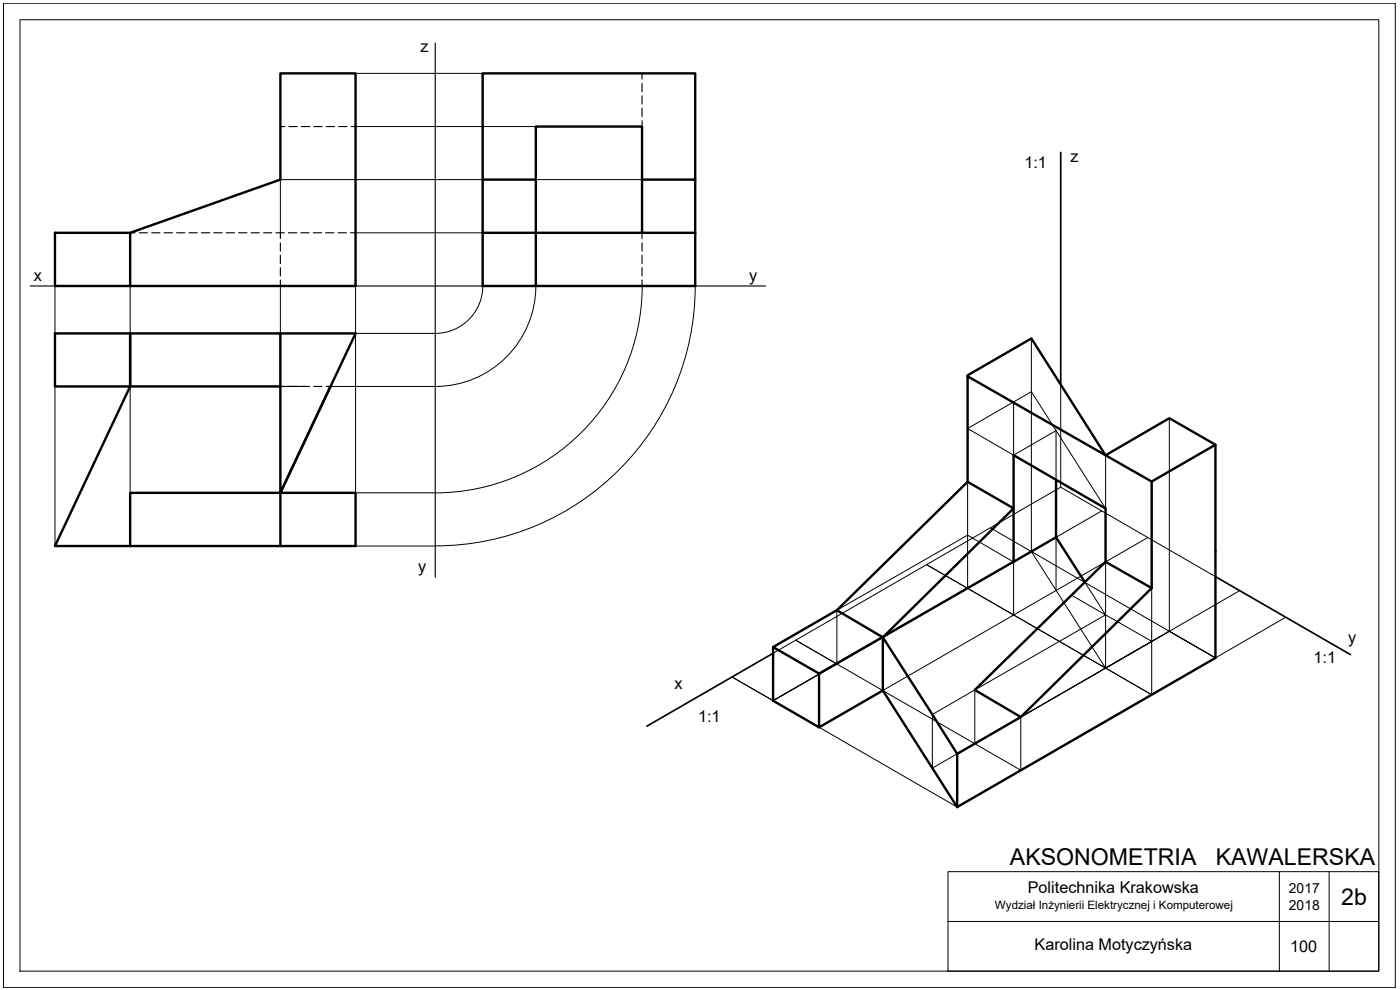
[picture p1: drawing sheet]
<svg xmlns="http://www.w3.org/2000/svg" width="420mm" height="297mm" viewBox="0 0 420 297" stroke-linecap="round" stroke-linejoin="round" font-family="sans-serif">
<!-- layer: 0 -->
<path d="M1 1h417.7v295.3h-417.7zM6 5.9h407.8v285.5h-407.8zM284.5 261.5h129.3v29.9h-129.3zM284.5 276.5h129.3M383.9 261.5v29.9M398.9 261.5v29.9" fill="none" stroke="#000" stroke-width=".3"/>
<!-- layer: RZUTY -->
<g fill="none" stroke="#000" stroke-width=".34">
<path d="M130.6 13v160.2M84.1 38h1.4M86.7 38h2.5M90.5 38h2.4M94.2 38h2.5M97.9 38h2.5M101.6 38h2.5M105.4 38h1.3M192.7 22v1.7M192.7 25v2.5M192.7 28.7v2.5M192.7 32.5v2.5"/>
<path d="M192.7 36.2v1.8M39.1 69.9h1.4M41.8 69.9h2.5M45.5 69.9h2.5M49.3 69.9h2.5M53 69.9h2.5M56.7 69.9h2.5M60.4 69.9h2.5M64.2 69.9h2.5M67.9 69.9h2.5M71.6 69.9h2.5M75.4 69.9h2.4"/>
<path d="M79.1 69.9h2.5M82.8 69.9h2.5M84.1 69.9v1.7M84.1 72.9v2.5M84.1 76.6v2.5M86.6 69.9h2.5M90.3 69.9h2.5M94 69.9h2.5M97.7 69.9h2.5M101.5 69.9h2.5M105.2 69.9h1.5M192.7 69.9v1.7"/>
<path d="M192.7 72.9v2.5M192.7 76.6v2.5M9.1 85.8h220.6M84.1 80.3v2.5M84.1 84v1.8M192.7 80.3v2.5M192.7 84v1.8M84.1 100v16h1.4M86.7 116h2.5M90.4 116h2.5M94.2 116h2.4M97.9 116h1.3"/>
</g>
<g fill="none" stroke="#000" stroke-width=".3">
<path d="M106.7 22h38.2M106.7 38h54.1M192.7 53.9h-108.6v16M39.1 69.9h-22.6v30.1M106.7 69.9h38.2M39.1 85.8v62.1M84.1 85.8v62.1h-22.5M144.9 85.8a14.2 14.2 0 0 1-14.3 14.2h-23.9v-14.2M160.8 85.8a30.2 30.2 0 0 1-30.2 30.2h-31.4M192.7 85.8a62.1 62.1 0 0 1-62.1 62.1h-23.9v-47.9M208.6 85.8a78 78 0 0 1-78 78M16.5 116v47.8"/>
<path d="M17.9 116h21.2M39.1 116h52.6h-52.6M39.1 100h.1M61.6 147.9h22.5h-22.5M61.6 147.9h-22.5v15.9h91.5"/>
</g>
<path d="M144.9 22h63.7v63.8h-63.7zM144.9 53.9h15.9M192.7 53.9h15.9M16.5 69.9h22.6l45-16v-31.9h22.6v63.8h-90.2zM39.1 69.9v15.9M144.9 69.9h15.9v15.9M192.7 69.9v-31.9h-31.9v31.9h47.8M39.1 116l-22.6 47.8h90.2v-15.9h-22.6v15.9M39.1 116v-16v16h-22.6v-16h90.2l-22.6 47.9h-45v15.9M39.1 116h45M84.1 100v47.9l15.1-31.9" fill="none" stroke="#000" stroke-width=".72"/>
<!-- layer: IZOMETRIA -->
<path d="M318.3 45.7v69.7M364.8 173l40.5 23.4M232 196l-37.9 21.9" fill="none" stroke="#000" stroke-width=".51"/>
<g fill="none" stroke="#000" stroke-width=".3">
<path d="M309.5 101.6v63.9l22.3 34.9M318.3 115.4v30.8l46.5 26.8M304.2 136.6l-13.8-8 19.1-11.1 22.3 35.1v-16M304.2 136.6l12.7-7.4v14.8M304.2 120.8v15.8M350.9 125.5v63.9M290.4 144.6v31.9M297.2 158.4l67.6 39M318.3 146.2l-86.3 49.8M330.7 153.3l-98.7 56.9M278.1 169.4l67.5 39M304.2 168.5v16"/>
<path d="M305.1 168l-54 31.2M316.9 161.2l-12.7 7.4-13.8-8-39.3 22.5v16.1M316.9 161.2v16M325.6 174.7l6.2 9.8-10.2-5.9M331.8 168.5v31.9M344.5 161.3l-98.7 56.9M345.6 176.4v32M372.1 177.2l-92.3 53.3v-16.1l12.8-7.4M251.1 199.2l-12.3-7.1 67.6 39v-16.1M251.1 199.2l-19.1 11-12.3-7.1 67.6 39M265 191.2l-19.2 11.1M345.8 192.5l-14-8-39.2 22.5"/>
<path d="M350.9 189.4l13.9 8-77.5 44.7M350.9 189.4l-19.1 11 13.8 8M364.8 197.4l-13.9-8-19.1 11M364.8 197.4l-77.5 44.7M385.9 185.2l-98.6 56.9M331.8 200.4l-39.2 22.7v-16.1"/>
</g>
<g fill="none" stroke="#000" stroke-width=".72">
<path d="M290.4 112.9l41.4 23.7-22.3-35-19.1 11v32M331.8 136.6l19.1-11.1 13.9 7.9-19.2 11.1zM364.8 133.4v64l-77.5 44.7M290.4 144.6l13.8 7.9-39.2 38.7M290.4 144.6l-39.3 38.5M316.9 144v17.2M345.6 144.5v31.9M304.2 168.6l12.7-7.4 8.7 13.5M331.8 168.6v-16l-27.6-16v31.9l-58.4 33.6-13.8-8M345.6 176.4l-13.8-7.8-39.2 38.4 13.8 8.1-19.1 11.1-22.3-35M345.6 176.4l-39.2 38.7M232 194.1v16.1l13.8 8 19.2-11 22.3 34.9"/>
<path d="M265 191.2l-13.9-8.1-19.1 11M265 191.2v16.1M245.8 202.1v16.1M287.3 226v16.1"/>
</g>
<g font-size="6.9">
<text x="303.1" y="259.5">AKSONOMETRIA</text>
<text x="364.9" y="259.5">KAWALERSKA</text>
<text x="402.5" y="271.4">2b</text>
</g>
<g font-size="4.9">
<text x="126.2" y="15.7">z</text>
<text x="307.5" y="50.5">1:1</text>
<text x="321.3" y="48.7">z</text>
<text x="10.2" y="84.5">x</text>
<text x="224.8" y="84.5">y</text>
<text x="125.5" y="171.7">y</text>
<text x="404.6" y="193">y</text>
<text x="394.2" y="199">1:1</text>
<text x="202.4" y="206.6">x</text>
<text x="209.5" y="216.5">1:1</text>
<text x="308.5" y="268">Politechnika Krakowska</text>
<text x="310.5" y="285.2">Karolina Motyczyńska</text>
<text x="387.2" y="285.6">100</text>
</g>
<g font-size="4.2">
<text x="386.8" y="268">2017</text>
<text x="386.8" y="273">2018</text>
</g>
<text font-size="3.5" x="298.6" y="272.8">Wydział Inżynierii Elektrycznej i Komputerowej</text>
</svg>
